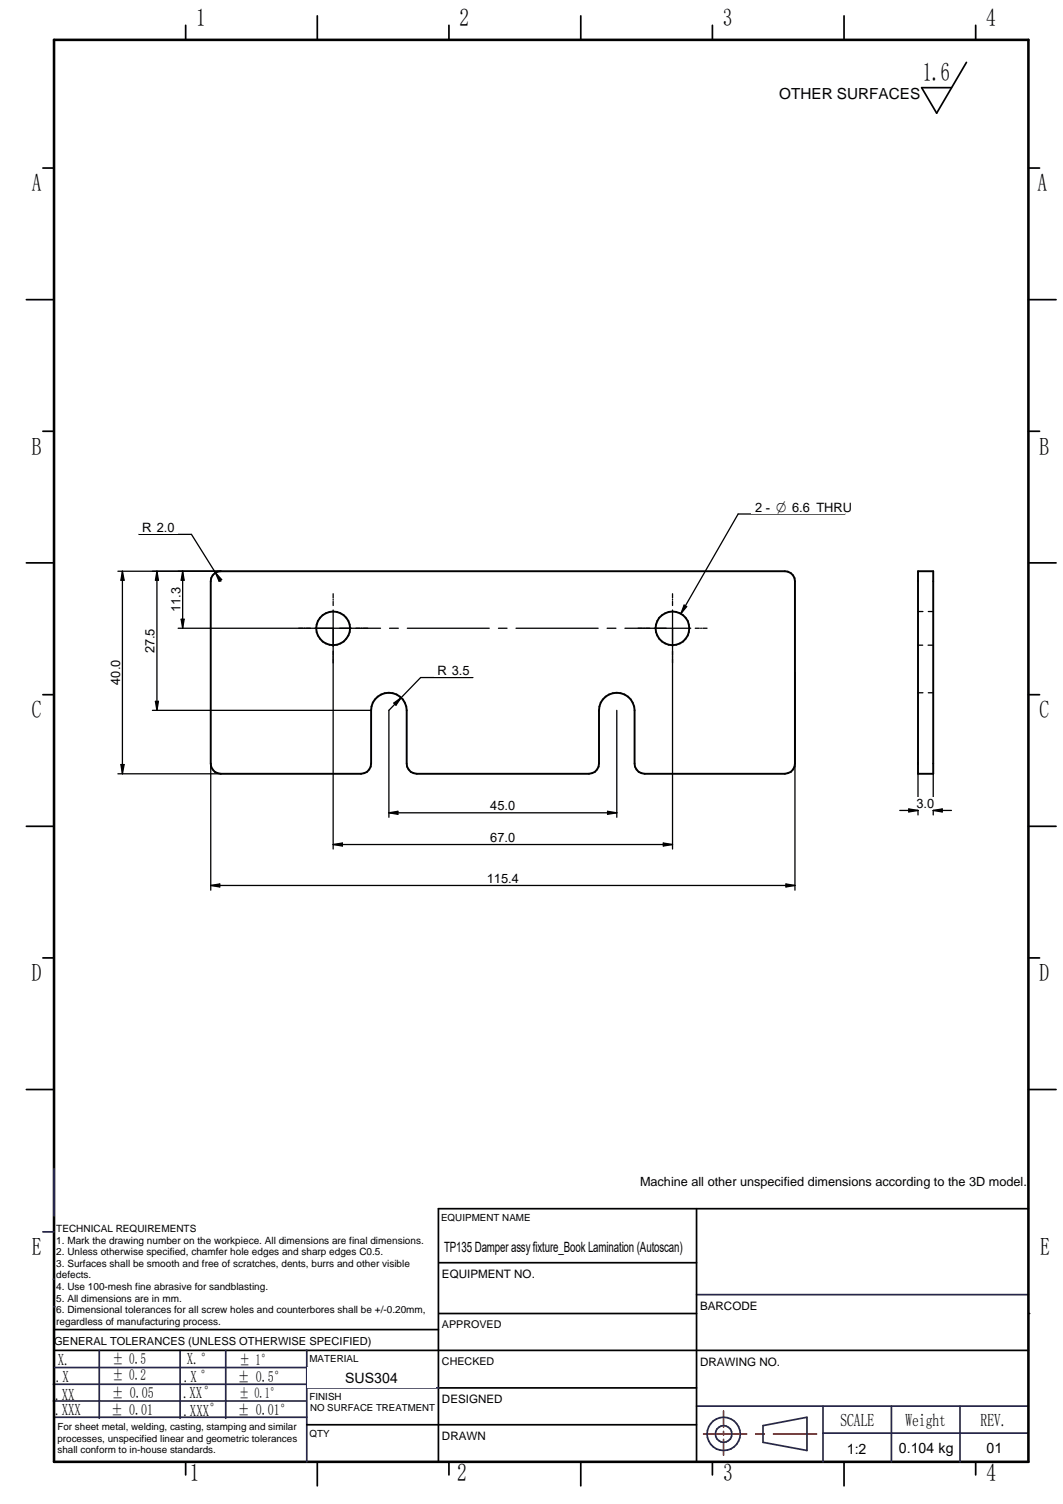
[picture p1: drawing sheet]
<svg xmlns="http://www.w3.org/2000/svg" width="210mm" height="297mm" viewBox="0 0 210 297" stroke-linecap="round" stroke-linejoin="round" font-family="sans-serif">
<g fill="none" stroke="#26264c" stroke-width=".34">
<path d="M8.5 243.3h2.2M10.5 252.6h.2M137.5 255.7h65.6M10.5 276.7h50M10.5 273.4h50M10.8 279.9h49.8M10.8 270.1h50M35.6 266.7v13.4M60.6 266.7v22M60.7 274.1h26M137.5 277.7h65.6M162.5 277.7v11"/>
<path d="M176 277.7v11M189.6 277.7v11M150.7 281.6l8.6-1.7v6.6l-8.6-1.6zM162.5 283h40.5"/>
</g>
<g fill="none" stroke="#000" stroke-width=".34">
<path d="M36.7 5v2.9M88.6 5v2.9M140.7 5v2.9M192.7 5v2.9M8.5 33.2h2.2M203.1 33.2h2.2M5.2 59.2h5.5M203.1 59.2h5.4M8.5 85.2h2.2M203.1 85.2h2.2M5.2 111.2h5.5M203.1 111.2h5.4"/>
<path d="M8.5 137.2h2.2M203.1 137.2h2.2M5.2 163.2h5.5M203.1 163.2h5.4M8.5 189.2h2.2M203.1 189.2h2.2M5.2 215.2h5.5M203.1 215.2h5.4M86.6 238.7v50M10.7 266.7h192.4M10.7 262.6h75.9M86.7 274.1h50.8"/>
<path d="M36.7 288.7v2.6M62.7 288.7v4.8M88.6 288.7v2.6M114.7 288.7v4.8M140.7 288.7v2.6M166.7 288.7v4.8M192.7 288.7v2.6"/>
</g>
<path d="M10.7 7.9h192.4v280.8h-192.4z" fill="none" stroke="#000" stroke-width=".51"/>
<path d="M142.9 278.7v3.2M138.9 283.2h8.5M142.9 282.7v.7M142.9 284.3v3.1M149.2 283.2h1.7M152.7 283.2h8.5" fill="none" stroke="#f00" stroke-width=".34"/>
<circle cx="10.6" cy="258.1" r=".17" fill="#26264c"/>
<g fill="none" stroke="#26264c" stroke-width=".34">
<path d="M10.7 230.8v9.4M19.6 266.7v13.4M44.6 266.7v13.4M60.5 266.7h.1"/>
<circle cx="142.9" cy="283.2" r="3.3"/>
<circle cx="142.9" cy="283.2" r="1.63"/>
</g>
<path d="M190.8 12.3l-5.8 10.1-3-5.1h5.9M86.6 238.7h116.5M86.7 259.4h50.8M86.7 249.4h50.8M86.6 281.4h50.9" fill="none" stroke="#000" stroke-width=".34"/>
<circle cx="203.1" cy="259.4" r=".17" fill="#000"/>
<g fill="#fff">
<path d="M137.9 271.4h64.4v6.1h-64.4z"/>
<path d="M189.9 283.9h13v4h-13z"/>
<path d="M86.9 254.9h50.2v4h-50.2z"/>
<path d="M60.7 270h25.3v4h-25.3z"/>
<path d="M87 244.3h50v4h-50z"/>
<path d="M60.8 277.1h25.2v4h-25.2z"/>
<path d="M176.4 284.1h13v4h-13z"/>
<path d="M162.7 284.1h13v4h-13z"/>
<path d="M137.9 260.4h64.5v6h-64.5z"/>
</g>
<path d="M62.7 3.1v4.8M114.7 3.1v4.8M166.7 3.1v4.8M137.5 238.7v50M60.6 281.4h26" fill="none" stroke="#000" stroke-width=".34"/>
<path d="M101.6 283.2h25.3v4h-25.3z" fill="#fff"/>
<g fill="none" stroke="#000" stroke-width=".38">
<path d="M42.4 113.2l.6-.3 .6-.1h111.4a1.97 1.97 0 0 1 2 2v36a2.03 2.03 0 0 1-2 2h-27.7a1.97 1.97 0 0 1-2-2v-10.5a3.5 3.5 0 0 0-3.5-3.5 3.5 3.5 0 0 0-3.5 3.5v10.5a2.03 2.03 0 0 1-2 2h-34a1.97 1.97 0 0 1-2-2v-10.5a3.5 3.5 0 0 0-3.5-3.5 3.5 3.5 0 0 0-3.5 3.5v10.5a2.03 2.03 0 0 1-2 2h-27.7a1.97 1.97 0 0 1-2-2v-36l.1-.6zM181.3 112.8h3v40h-3z"/>
<circle cx="65.8" cy="124.1" r="3.3"/>
<circle cx="132.8" cy="124.1" r="3.3"/>
</g>
<g fill="none" stroke="#000" stroke-width=".25">
<path d="M65.8 117.3v.8M65.8 118.4v.1M65.8 118.8v.8M132.8 117.3v.8M132.8 118.4v.1M132.8 118.8v.8M59 124.1h.8M60.1 124.1h.1M60.5 124.1h.8M62.2 124.1h12.9M65.8 120.5v7.2M65.8 128.6v.8"/>
<path d="M65.8 129.7v.1M65.8 130.1v.8M76.9 124.1h1.8M80.4 124.1h16.2M98.4 124.1h1.7M101.9 124.1h16.2M119.9 124.1h1.7M123.4 124.1h13M132.8 120.5v7.2M132.8 128.6v.8M132.8 129.7v.1M132.8 130.1v.8"/>
<path d="M137.3 124.1h.8M138.3 124.1h.2M138.8 124.1h.8M157 132.8v43M181.3 127.4h.9M181.3 136.8h.9M181.3 120.8h.9M183.3 127.4h1M183.3 136.8h1M183.3 120.8h1M41.6 150.8v25"/>
</g>
<path d="M95.5 172.3h7.6v2.5h-7.6z" fill="#fff"/>
<path d="M65.8 124.1v43.6M132.8 124.1v43.6M41.6 174.9h115.4M41.6 174.9l1.8-.3v.6zM155.2 174.6l1.8 .3-1.8 .3z" fill="none" stroke="#000" stroke-width=".25"/>
<path d="M41.6 174.9l1.8-.3v.6zM155.2 174.6l1.8 .3-1.8 .3z" fill="#000"/>
<path d="M96.2 164.2h6.2v2.5h-6.2z" fill="#fff"/>
<path d="M76.8 140.3v21.1M121.8 140.3v21.1M65.8 166.8h67M65.8 166.8l1.8-.3v.6zM131 166.5l1.8 .3-1.8 .3z" fill="none" stroke="#000" stroke-width=".25"/>
<path d="M65.8 166.8l1.8-.3v.6zM131 166.5l1.8 .3-1.8 .3z" fill="#000"/>
<path d="M96.2 157.9h6.2v2.5h-6.2z" fill="#fff"/>
<path d="M83.1 133.8h10.3M76.8 160.5h45M76.8 160.5l1.8-.3v.6zM120 160.2l1.8 .3-1.8 .3z" fill="none" stroke="#000" stroke-width=".25"/>
<path d="M76.8 160.5l1.8-.3v.6zM120 160.2l1.8 .3-1.8 .3z" fill="#000"/>
<path d="M85.7 131.2h7.7v2.4h-7.7z" fill="#fff"/>
<path d="M27.4 105.5h10.4M77.8 138.9l1.4-1.1-1 1.5zM83.1 133.8l-6.3 6.5" fill="none" stroke="#000" stroke-width=".25"/>
<path d="M77.8 138.9l1.4-1.1-1 1.5z" fill="#000"/>
<path d="M27.4 103h7.7v2.4h-7.7z" fill="#fff"/>
<path d="M23.3 112.8h20.3M37.8 105.5l5.8 9.3M42.5 113.1l1.3 1.4-.5 .3zM23.3 152.8h20.3" fill="none" stroke="#000" stroke-width=".25"/>
<path d="M42.5 113.1l1.3 1.4-.5 .3z" fill="#000"/>
<path d="M21.6 129.7h2.4v6.2h-2.4z" fill="#fff"/>
<path d="M24.2 112.8v40M24.2 112.8l.3 1.8h-.6zM35.2 112.8h8.4M35.2 124.1h30.6M23.9 151h.6l-.3 1.8z" fill="none" stroke="#000" stroke-width=".25"/>
<path d="M24.2 112.8l.3 1.8h-.6zM23.9 151h.6l-.3 1.8z" fill="#000"/>
<path d="M33.5 115.4h2.4v6.1h-2.4z" fill="#fff"/>
<path d="M30.1 112.8h13.5M36.1 112.8v11.3M36.1 112.8l.3 1.8h-.6zM35.8 122.3h.6l-.3 1.8zM30.1 140.3h43.2" fill="none" stroke="#000" stroke-width=".25"/>
<path d="M36.1 112.8l.3 1.8h-.6zM35.8 122.3h.6l-.3 1.8z" fill="#000"/>
<path d="M28.4 123.4h2.5v6.3h-2.5z" fill="#fff"/>
<path d="M31 112.8v27.5M31 112.8l.3 1.8h-.6zM30.7 138.5h.6l-.3 1.8zM181.3 152.8v8.2M184.3 152.8v8.2" fill="none" stroke="#000" stroke-width=".25"/>
<path d="M31 112.8l.3 1.8h-.6zM30.7 138.5h.6l-.3 1.8z" fill="#000"/>
<path d="M180.4 157.5h4.8v2.4h-4.8z" fill="#fff"/>
<path d="M145.8 101.5h21M179.5 159.8l1.8 .3-1.8 .3zM177.7 160.1h3.6M184.3 160.1h3.6M184.3 160.1l1.8-.3v.6z" fill="none" stroke="#000" stroke-width=".25"/>
<path d="M179.5 159.8l1.8 .3-1.8 .3zM184.3 160.1l1.8-.3v.6z" fill="#000"/>
<path d="M148.5 99h18.3v2.4h-18.3z" fill="#fff"/>
<path d="M135.1 119.5l.5 .3-1.1 1.4zM145.8 101.5l-11.3 19.7" fill="none" stroke="#000" stroke-width=".25"/>
<path d="M135.1 119.5l.5 .3-1.1 1.4z" fill="#000"/>
<text font-size="5.1" x="182.2" y="16">1.6</text>
<g font-size="4.9">
<text x="38.7" y="5.2">1</text>
<text x="90.8" y="5.2">2</text>
<text x="142.7" y="5.2">3</text>
<text x="194.7" y="5.2">4</text>
<text x="6.3" y="37.8">A</text>
<text x="204.9" y="37.8">A</text>
<text x="6.3" y="89.8">B</text>
<text x="205.2" y="89.8">B</text>
<text x="6.3" y="141.8">C</text>
<text x="205.2" y="141.8">C</text>
<text x="6.3" y="193.8">D</text>
<text x="205.2" y="193.8">D</text>
<text x="6.3" y="247.9">E</text>
<text x="205.4" y="247.9">E</text>
<text x="37.5" y="292.5">1</text>
<text x="90.3" y="292.5">2</text>
<text x="142.8" y="292.5">3</text>
<text x="194.8" y="292.5">4</text>
</g>
<g font-size="3.6">
<text x="165.9" y="281.6">SCALE</text>
<text x="178.8" y="281.6">Weight</text>
<text x="193.6" y="281.6">REV.</text>
</g>
<g font-size="3.3">
<text x="11.4" y="269.7">X.</text>
<text x="36.9" y="269.4">X.°</text>
<text x="11" y="272.9">.X</text>
<text x="36.3" y="273">.X °</text>
<text x="10.9" y="276.4">.XX</text>
<text x="10.9" y="279.5">.XXX</text>
<text x="36.2" y="276">.XX°</text>
<text x="36.2" y="279.7">.XXX°</text>
</g>
<g font-size="3">
<text x="153.9" y="19.6">OTHER SURFACES</text>
<text x="22.2" y="269.3">± 0.5</text>
<text x="47.3" y="269.5">± 1°</text>
<text x="22.2" y="272.5">± 0.2</text>
<text x="47" y="273">± 0.5°</text>
<text x="22" y="279.4">± 0.01</text>
<text x="22.1" y="276.2">± 0.05</text>
<text x="46.9" y="279.4">± 0.01°</text>
</g>
<text font-size="2.9" x="47.2" y="276.2">± 0.1°</text>
<g font-size="2.8">
<text x="87.7" y="247.4">TP135 Damper assy fixture_Book Lamination (Autoscan)</text>
<text x="68.2" y="273">SUS304</text>
<text x="167.2" y="287.1">1:2</text>
<text x="177.5" y="287.1">0.104 kg</text>
<text x="194.8" y="286.9">01</text>
</g>
<g font-size="2.5">
<text x="149.1" y="101">2 - O 6.6 THRU</text>
<text x="28.1" y="105.1">R 2.0</text>
<text x="35.6" y="120.9" transform="rotate(-90 35.6 120.9)">11.3</text>
<text x="30.5" y="129" transform="rotate(-90 30.5 129)">27.5</text>
<text x="23.7" y="135.3" transform="rotate(-90 23.7 135.3)">40.0</text>
<text x="86.4" y="133.3">R 3.5</text>
<text x="96.8" y="160.1">45.0</text>
<text x="181" y="159.6">3.0</text>
<text x="96.8" y="166.3">67.0</text>
<text x="96.1" y="174.5">115.4</text>
<text x="126.4" y="234.2">Machine all other unspecified dimensions according to the 3D model.</text>
</g>
<g font-size="2.3">
<text x="87.3" y="252.4">EQUIPMENT NO.</text>
<text x="138.2" y="258.7">BARCODE</text>
<text x="138.2" y="269.7">DRAWING NO.</text>
<text x="87.3" y="277.1">DESIGNED</text>
<text x="87.3" y="284.4">DRAWN</text>
</g>
<text font-size="2.2" x="10.7" y="265.6">GENERAL TOLERANCES (UNLESS OTHERWISE SPECIFIED)</text>
<g font-size="2.1">
<text x="87.3" y="262.3">APPROVED</text>
<text x="87.3" y="269.5">CHECKED</text>
</g>
<g font-size="2">
<text x="11.1" y="243.3">TECHNICAL REQUIREMENTS</text>
<text x="11.1" y="245.6">1. Mark the drawing number on the workpiece. All dimensions are final dimensions.</text>
<text x="11.1" y="247.9">2. Unless otherwise specified, chamfer hole edges and sharp edges C0.5.</text>
<text x="11.1" y="250.2">3. Surfaces shall be smooth and free of scratches, dents, burrs and other visible</text>
<text x="11.1" y="252.5">defects.</text>
<text x="11.1" y="254.8">4. Use 100-mesh fine abrasive for sandblasting.</text>
<text x="11.1" y="257.1">5. All dimensions are in mm.</text>
<text x="11.1" y="259.4">6. Dimensional tolerances for all screw holes and counterbores shall be +/-0.20mm,</text>
<text x="11.1" y="261.6">regardless of manufacturing process.</text>
</g>
<g font-size="1.9">
<text x="87.1" y="241.1">EQUIPMENT NAME</text>
<text x="61.1" y="269">MATERIAL</text>
<text x="61.1" y="276.4">FINISH</text>
<text x="61.2" y="278.8">NO SURFACE TREATMENT</text>
<text x="11.4" y="282.5">For sheet metal, welding, casting, stamping and similar</text>
<text x="11.4" y="284.7">processes, unspecified linear and geometric tolerances</text>
<text x="11.4" y="287">shall conform to in-house standards.</text>
<text x="61.1" y="283.7">QTY</text>
</g>
</svg>
